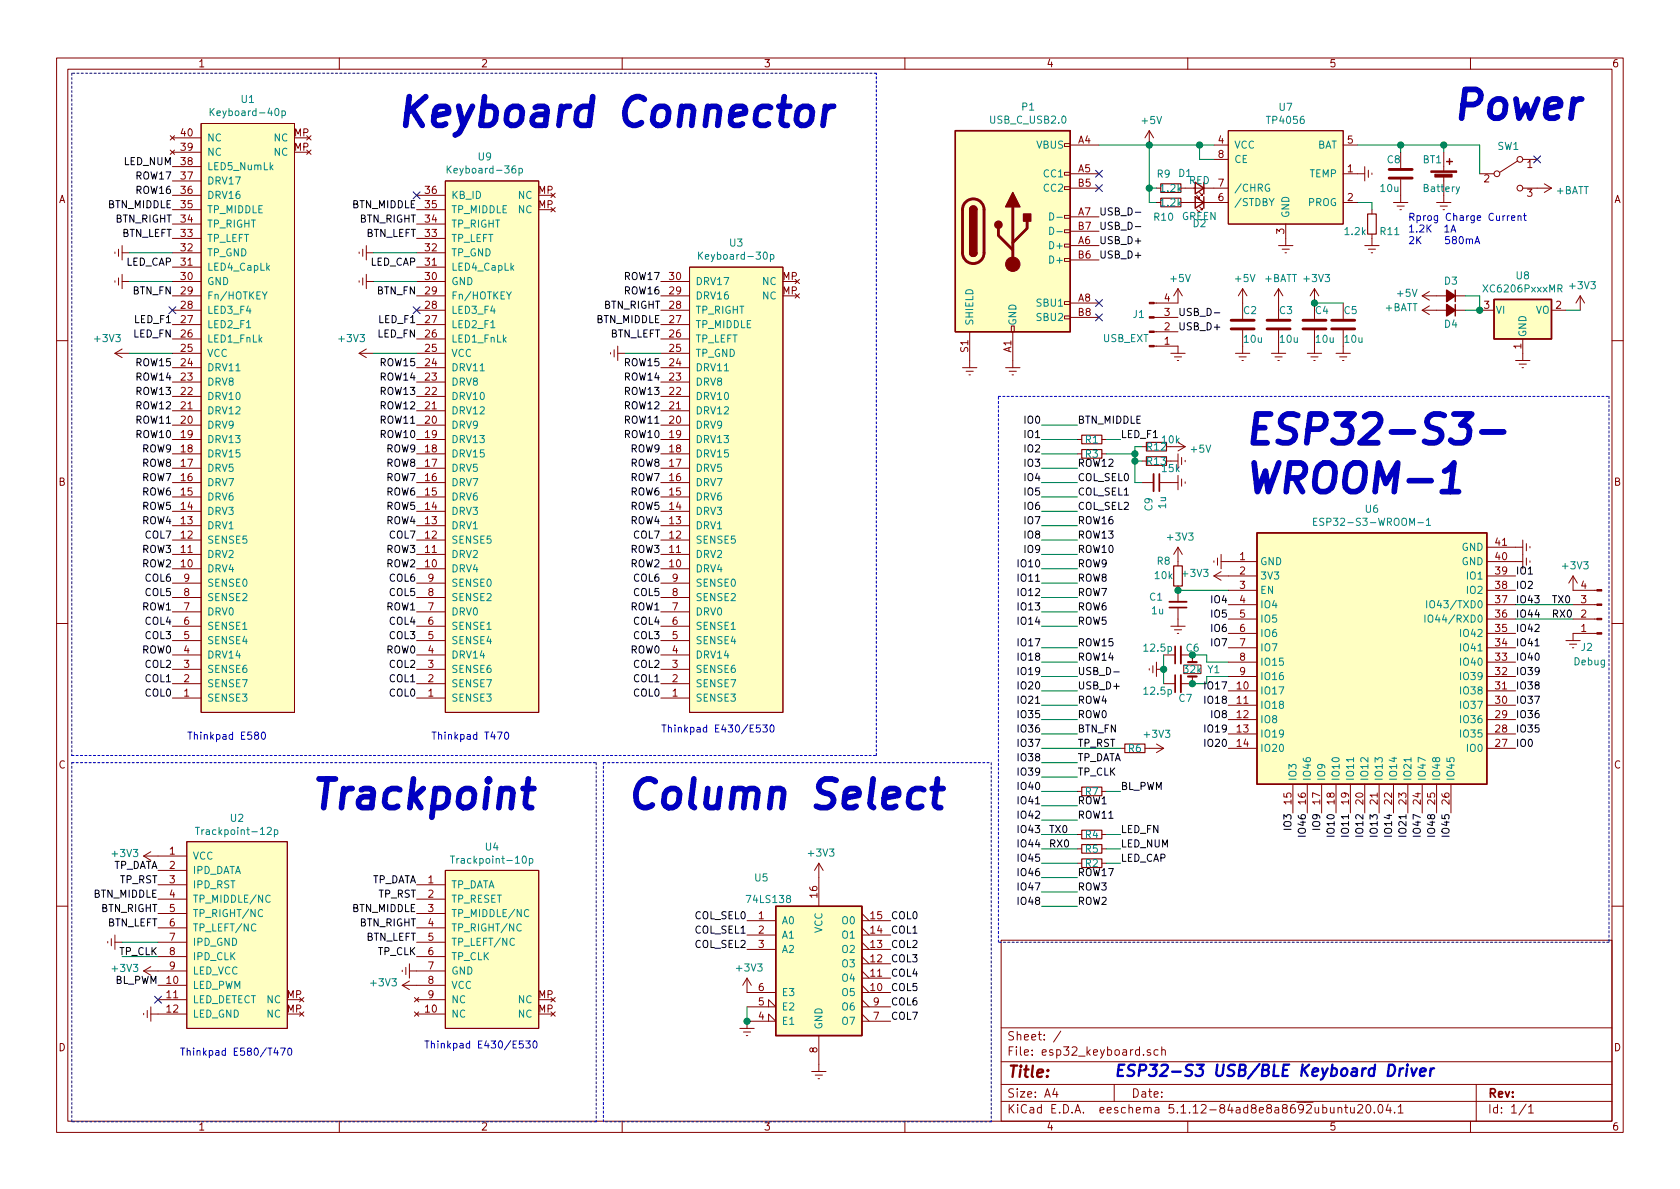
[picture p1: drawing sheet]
EESchema Schematic File Version 4
EELAYER 30 0
EELAYER END
$Descr A4 11693 8268
encoding utf-8
Sheet 1 1
Title ""
Date ""
Rev ""
Comp ""
Comment1 ""
Comment2 ""
Comment3 ""
Comment4 ""
$EndDescr
$Comp
L mylib:ESP32-S3-WROOM-1 U6
U 1 1
P 9550 4800
F 0 "U6" H 9550 6067 50  0000 C CNN
F 1 "ESP32-S3-WROOM-1" H 9550 5976 50  0000 C CNN
F 2 "mylib:ESP32-S3-WROOM-1" H 9550 5500 50  0001 C CNN
F 3 "https://www.espressif.com/sites/default/files/documentation/esp32-s3-wroom-1_wroom-1u_datasheet_cn.pdf" H 8850 4850 50  0001 C CNN
	1    9550 4800
	1    0    0    -1  
$EndComp
$Comp
L 74xx:74LS138 U5
U 1 1
P 5700 6700
F 0 "U5" H 5300 7300 50  0000 C CNN
F 1 "74LS138" H 5350 7150 50  0000 C CNN
F 2 "Package_SO:SSOP-16_4.4x5.2mm_P0.65mm" H 5700 6700 50  0001 C CNN
F 3 "http://www.ti.com/lit/gpn/sn74LS138" H 5700 6700 50  0001 C CNN
	1    5700 6700
	1    0    0    -1  
$EndComp
$Comp
L mylib:Keyboard-40p U1
U 1 1
P 1150 4100
F 0 "U1" H 575 685 50  0000 C CNN
F 1 "Keyboard-40p" H 575 776 50  0000 C CNN
F 2 "mylib:Keyboard-40" H 1150 4100 50  0001 C CNN
F 3 "" H 1150 4100 50  0001 C CNN
	1    1150 4100
	-1   0    0    1   
$EndComp
$Comp
L mylib:Keyboard-30p U3
U 1 1
P 4550 4100
F 0 "U3" H 3975 1685 50  0000 C CNN
F 1 "Keyboard-30p" H 3975 1776 50  0000 C CNN
F 2 "Connector_FFC-FPC:TE_3-84952-0_1x30-1MP_P1.0mm_Horizontal" H 4550 4100 50  0001 C CNN
F 3 "" H 4550 4100 50  0001 C CNN
	1    4550 4100
	-1   0    0    1   
$EndComp
$Comp
L mylib:Trackpoint-10p U4
U 1 1
P 3400 6550
F 0 "U4" H 3425 7215 50  0000 C CNN
F 1 "Trackpoint-10p" H 3425 7124 50  0000 C CNN
F 2 "Connector_FFC-FPC:TE_1-84952-0_1x10-1MP_P1.0mm_Horizontal" H 3200 7100 50  0001 C CNN
F 3 "" H 3200 7100 50  0001 C CNN
	1    3400 6550
	1    0    0    -1  
$EndComp
$Comp
L mylib:Trackpoint-12p U2
U 1 1
P 1600 6550
F 0 "U2" H 1650 7415 50  0000 C CNN
F 1 "Trackpoint-12p" H 1650 7324 50  0000 C CNN
F 2 "mylib:Trackpad-12p" H 1650 7300 50  0001 C CNN
F 3 "" H 1650 7300 50  0001 C CNN
	1    1600 6550
	1    0    0    -1  
$EndComp
Text Label 6200 6500 0    50   ~ 0
COL1
Text Label 6200 6600 0    50   ~ 0
COL2
Text Label 6200 6700 0    50   ~ 0
COL3
Text Label 6200 6800 0    50   ~ 0
COL4
Text Label 6200 6900 0    50   ~ 0
COL5
Text Label 6200 7000 0    50   ~ 0
COL6
Text Label 6200 7100 0    50   ~ 0
COL7
Text Label 5200 6400 2    50   ~ 0
COL_SEL0
Text Label 5200 6500 2    50   ~ 0
COL_SEL1
Text Label 5200 6600 2    50   ~ 0
COL_SEL2
$Comp
L power:Earth #PWR0101
U 1 1
P 5200 7100
F 0 "#PWR0101" H 5200 6850 50  0001 C CNN
F 1 "Earth" H 5200 6950 50  0001 C CNN
F 2 "" H 5200 7100 50  0001 C CNN
F 3 "~" H 5200 7100 50  0001 C CNN
	1    5200 7100
	1    0    0    -1  
$EndComp
$Comp
L power:Earth #PWR0102
U 1 1
P 5700 7400
F 0 "#PWR0102" H 5700 7150 50  0001 C CNN
F 1 "Earth" H 5700 7250 50  0001 C CNN
F 2 "" H 5700 7400 50  0001 C CNN
F 3 "~" H 5700 7400 50  0001 C CNN
	1    5700 7400
	1    0    0    -1  
$EndComp
Text Label 6200 6400 0    50   ~ 0
COL0
$Comp
L Connector:USB_C_Receptacle_USB2.0 P1
U 1 1
P 7050 1600
F 0 "P1" H 7157 2467 50  0000 C CNN
F 1 "USB_C_USB2.0" H 7157 2376 50  0000 C CNN
F 2 "Connector_USB:USB_C_Receptacle_HRO_TYPE-C-31-M-12" H 7200 1600 50  0001 C CNN
F 3 "https://www.usb.org/sites/default/files/documents/usb_type-c.zip" H 7200 1600 50  0001 C CNN
	1    7050 1600
	1    0    0    -1  
$EndComp
$Comp
L Regulator_Linear:XC6206PxxxMR U8
U 1 1
P 10600 2150
F 0 "U8" H 10600 2392 50  0000 C CNN
F 1 "XC6206PxxxMR" H 10600 2301 50  0000 C CNN
F 2 "Package_TO_SOT_SMD:SOT-23" H 10600 2375 50  0001 C CIN
F 3 "https://www.torexsemi.com/file/xc6206/XC6206.pdf" H 10600 2150 50  0001 C CNN
	1    10600 2150
	1    0    0    -1  
$EndComp
$Comp
L power:+5V #PWR0103
U 1 1
P 8000 1000
F 0 "#PWR0103" H 8000 850 50  0001 C CNN
F 1 "+5V" H 8015 1173 50  0000 C CNN
F 2 "" H 8000 1000 50  0001 C CNN
F 3 "" H 8000 1000 50  0001 C CNN
	1    8000 1000
	1    0    0    -1  
$EndComp
$Comp
L Device:Battery_Cell BT1
U 1 1
P 10050 1250
F 0 "BT1" H 9900 1400 50  0000 L CNN
F 1 "Battery" H 9900 1200 50  0000 L CNN
F 2 "Connector_PinHeader_2.54mm:PinHeader_1x02_P2.54mm_Vertical" V 10050 1310 50  0001 C CNN
F 3 "~" V 10050 1310 50  0001 C CNN
	1    10050 1250
	1    0    0    -1  
$EndComp
$Comp
L power:Earth #PWR0104
U 1 1
P 8950 1650
F 0 "#PWR0104" H 8950 1400 50  0001 C CNN
F 1 "Earth" H 8950 1500 50  0001 C CNN
F 2 "" H 8950 1650 50  0001 C CNN
F 3 "~" H 8950 1650 50  0001 C CNN
	1    8950 1650
	1    0    0    -1  
$EndComp
$Comp
L power:Earth #PWR0105
U 1 1
P 9450 1200
F 0 "#PWR0105" H 9450 950 50  0001 C CNN
F 1 "Earth" H 9450 1050 50  0001 C CNN
F 2 "" H 9450 1200 50  0001 C CNN
F 3 "~" H 9450 1200 50  0001 C CNN
	1    9450 1200
	0    -1   -1   0   
$EndComp
$Comp
L Device:R_Small R11
U 1 1
P 9550 1550
F 0 "R11" H 9600 1500 50  0000 L CNN
F 1 "1.2k" H 9350 1500 50  0000 L CNN
F 2 "Resistor_SMD:R_0603_1608Metric" H 9550 1550 50  0001 C CNN
F 3 "~" H 9550 1550 50  0001 C CNN
	1    9550 1550
	1    0    0    -1  
$EndComp
Text Notes 9800 1700 0    50   ~ 0
Rprog Charge Current\n1.2K  1A\n2K    580mA
$Comp
L power:Earth #PWR0106
U 1 1
P 9550 1650
F 0 "#PWR0106" H 9550 1400 50  0001 C CNN
F 1 "Earth" H 9550 1500 50  0001 C CNN
F 2 "" H 9550 1650 50  0001 C CNN
F 3 "~" H 9550 1650 50  0001 C CNN
	1    9550 1650
	1    0    0    -1  
$EndComp
Wire Wire Line
	9450 1400 9550 1400
Wire Wire Line
	9550 1400 9550 1450
Wire Wire Line
	9750 1000 9750 1050
$Comp
L power:+BATT #PWR0107
U 1 1
P 10700 1300
F 0 "#PWR0107" H 10700 1150 50  0001 C CNN
F 1 "+BATT" V 10715 1428 50  0000 L CNN
F 2 "" H 10700 1300 50  0001 C CNN
F 3 "" H 10700 1300 50  0001 C CNN
	1    10700 1300
	0    1    1    0   
$EndComp
$Comp
L power:Earth #PWR0108
U 1 1
P 9750 1350
F 0 "#PWR0108" H 9750 1100 50  0001 C CNN
F 1 "Earth" H 9750 1200 50  0001 C CNN
F 2 "" H 9750 1350 50  0001 C CNN
F 3 "~" H 9750 1350 50  0001 C CNN
	1    9750 1350
	1    0    0    -1  
$EndComp
$Comp
L Device:LED_Small D1
U 1 1
P 8350 1300
F 0 "D1" H 8450 1200 50  0000 C CNN
F 1 "RED" H 8350 1250 50  0000 C CNN
F 2 "LED_SMD:LED_0603_1608Metric" V 8350 1300 50  0001 C CNN
F 3 "~" V 8350 1300 50  0001 C CNN
	1    8350 1300
	-1   0    0    1   
$EndComp
$Comp
L Device:LED_Small D2
U 1 1
P 8350 1400
F 0 "D2" H 8350 1550 50  0000 C CNN
F 1 "GREEN" H 8350 1500 50  0000 C CNN
F 2 "LED_SMD:LED_0603_1608Metric" V 8350 1400 50  0001 C CNN
F 3 "~" V 8350 1400 50  0001 C CNN
	1    8350 1400
	-1   0    0    1   
$EndComp
$Comp
L Device:R_Small R9
U 1 1
P 8150 1300
F 0 "R9" V 8050 1250 50  0000 C CNN
F 1 "1.2k" V 8150 1300 50  0000 C CNN
F 2 "Resistor_SMD:R_0603_1608Metric" H 8150 1300 50  0001 C CNN
F 3 "~" H 8150 1300 50  0001 C CNN
	1    8150 1300
	0    1    1    0   
$EndComp
$Comp
L Device:R_Small R10
U 1 1
P 8150 1400
F 0 "R10" V 8250 1350 50  0000 C CNN
F 1 "1.2k" V 8150 1400 50  0000 C CNN
F 2 "Resistor_SMD:R_0603_1608Metric" H 8150 1400 50  0001 C CNN
F 3 "~" H 8150 1400 50  0001 C CNN
	1    8150 1400
	0    1    1    0   
$EndComp
Wire Wire Line
	7650 1000 8000 1000
Wire Wire Line
	8450 1100 8350 1100
Wire Wire Line
	8350 1100 8350 1000
Connection ~ 8350 1000
Wire Wire Line
	8350 1000 8450 1000
Wire Wire Line
	8000 1000 8000 1300
Wire Wire Line
	8000 1400 8050 1400
Connection ~ 8000 1000
Wire Wire Line
	8000 1000 8350 1000
Wire Wire Line
	8050 1300 8000 1300
Connection ~ 8000 1300
Wire Wire Line
	8000 1300 8000 1400
Wire Wire Line
	9450 1000 9750 1000
Connection ~ 9750 1000
$Comp
L power:Earth #PWR0109
U 1 1
P 10600 2450
F 0 "#PWR0109" H 10600 2200 50  0001 C CNN
F 1 "Earth" H 10600 2300 50  0001 C CNN
F 2 "" H 10600 2450 50  0001 C CNN
F 3 "~" H 10600 2450 50  0001 C CNN
	1    10600 2450
	1    0    0    -1  
$EndComp
$Comp
L power:+3V3 #PWR0110
U 1 1
P 11000 2150
F 0 "#PWR0110" H 11000 2000 50  0001 C CNN
F 1 "+3V3" H 11015 2323 50  0000 C CNN
F 2 "" H 11000 2150 50  0001 C CNN
F 3 "" H 11000 2150 50  0001 C CNN
	1    11000 2150
	1    0    0    -1  
$EndComp
Wire Wire Line
	11000 2150 10900 2150
$Comp
L power:Earth #PWR0111
U 1 1
P 7050 2500
F 0 "#PWR0111" H 7050 2250 50  0001 C CNN
F 1 "Earth" H 7050 2350 50  0001 C CNN
F 2 "" H 7050 2500 50  0001 C CNN
F 3 "~" H 7050 2500 50  0001 C CNN
	1    7050 2500
	1    0    0    -1  
$EndComp
$Comp
L power:Earth #PWR0112
U 1 1
P 6750 2500
F 0 "#PWR0112" H 6750 2250 50  0001 C CNN
F 1 "Earth" H 6750 2350 50  0001 C CNN
F 2 "" H 6750 2500 50  0001 C CNN
F 3 "~" H 6750 2500 50  0001 C CNN
	1    6750 2500
	1    0    0    -1  
$EndComp
$Comp
L power:+5V #PWR0113
U 1 1
P 8650 2100
F 0 "#PWR0113" H 8650 1950 50  0001 C CNN
F 1 "+5V" H 8665 2273 50  0000 C CNN
F 2 "" H 8650 2100 50  0001 C CNN
F 3 "" H 8650 2100 50  0001 C CNN
	1    8650 2100
	1    0    0    -1  
$EndComp
$Comp
L power:+BATT #PWR0114
U 1 1
P 8900 2100
F 0 "#PWR0114" H 8900 1950 50  0001 C CNN
F 1 "+BATT" H 8915 2273 50  0000 C CNN
F 2 "" H 8900 2100 50  0001 C CNN
F 3 "" H 8900 2100 50  0001 C CNN
	1    8900 2100
	1    0    0    -1  
$EndComp
$Comp
L power:+3V3 #PWR0115
U 1 1
P 9150 2100
F 0 "#PWR0115" H 9150 1950 50  0001 C CNN
F 1 "+3V3" H 9165 2273 50  0000 C CNN
F 2 "" H 9150 2100 50  0001 C CNN
F 3 "" H 9150 2100 50  0001 C CNN
	1    9150 2100
	1    0    0    -1  
$EndComp
$Comp
L Device:C C2
U 1 1
P 8650 2250
F 0 "C2" H 8650 2350 50  0000 L CNN
F 1 "10u" H 8650 2150 50  0000 L CNN
F 2 "Capacitor_SMD:C_0603_1608Metric" H 8688 2100 50  0001 C CNN
F 3 "~" H 8650 2250 50  0001 C CNN
	1    8650 2250
	1    0    0    -1  
$EndComp
$Comp
L Device:C C3
U 1 1
P 8900 2250
F 0 "C3" H 8900 2350 50  0000 L CNN
F 1 "10u" H 8900 2150 50  0000 L CNN
F 2 "Capacitor_SMD:C_0603_1608Metric" H 8938 2100 50  0001 C CNN
F 3 "~" H 8900 2250 50  0001 C CNN
	1    8900 2250
	1    0    0    -1  
$EndComp
$Comp
L Device:C C4
U 1 1
P 9150 2250
F 0 "C4" H 9150 2350 50  0000 L CNN
F 1 "10u" H 9150 2150 50  0000 L CNN
F 2 "Capacitor_SMD:C_0603_1608Metric" H 9188 2100 50  0001 C CNN
F 3 "~" H 9150 2250 50  0001 C CNN
	1    9150 2250
	1    0    0    -1  
$EndComp
$Comp
L Device:C C5
U 1 1
P 9350 2250
F 0 "C5" H 9350 2350 50  0000 L CNN
F 1 "10u" H 9350 2150 50  0000 L CNN
F 2 "Capacitor_SMD:C_0603_1608Metric" H 9388 2100 50  0001 C CNN
F 3 "~" H 9350 2250 50  0001 C CNN
	1    9350 2250
	1    0    0    -1  
$EndComp
Wire Wire Line
	9150 2100 9350 2100
Connection ~ 9150 2100
$Comp
L power:Earth #PWR0116
U 1 1
P 8650 2400
F 0 "#PWR0116" H 8650 2150 50  0001 C CNN
F 1 "Earth" H 8650 2250 50  0001 C CNN
F 2 "" H 8650 2400 50  0001 C CNN
F 3 "~" H 8650 2400 50  0001 C CNN
	1    8650 2400
	1    0    0    -1  
$EndComp
$Comp
L power:Earth #PWR0117
U 1 1
P 8900 2400
F 0 "#PWR0117" H 8900 2150 50  0001 C CNN
F 1 "Earth" H 8900 2250 50  0001 C CNN
F 2 "" H 8900 2400 50  0001 C CNN
F 3 "~" H 8900 2400 50  0001 C CNN
	1    8900 2400
	1    0    0    -1  
$EndComp
$Comp
L power:Earth #PWR0118
U 1 1
P 9150 2400
F 0 "#PWR0118" H 9150 2150 50  0001 C CNN
F 1 "Earth" H 9150 2250 50  0001 C CNN
F 2 "" H 9150 2400 50  0001 C CNN
F 3 "~" H 9150 2400 50  0001 C CNN
	1    9150 2400
	1    0    0    -1  
$EndComp
$Comp
L power:Earth #PWR0119
U 1 1
P 9350 2400
F 0 "#PWR0119" H 9350 2150 50  0001 C CNN
F 1 "Earth" H 9350 2250 50  0001 C CNN
F 2 "" H 9350 2400 50  0001 C CNN
F 3 "~" H 9350 2400 50  0001 C CNN
	1    9350 2400
	1    0    0    -1  
$EndComp
$Comp
L Switch:SW_SPDT SW1
U 1 1
P 10500 1200
F 0 "SW1" H 10500 1393 50  0000 C CNN
F 1 "SW_SPDT" H 10500 1394 50  0001 C CNN
F 2 "mylib:MSK22D14G2-SWITCH" H 10500 1200 50  0001 C CNN
F 3 "~" H 10500 1200 50  0001 C CNN
	1    10500 1200
	1    0    0    -1  
$EndComp
$Comp
L Device:C C8
U 1 1
P 9750 1200
F 0 "C8" H 9650 1300 50  0000 L CNN
F 1 "10u" H 9600 1100 50  0000 L CNN
F 2 "Capacitor_SMD:C_0603_1608Metric" H 9788 1050 50  0001 C CNN
F 3 "~" H 9750 1200 50  0001 C CNN
	1    9750 1200
	1    0    0    -1  
$EndComp
$Comp
L power:Earth #PWR0121
U 1 1
P 10050 1350
F 0 "#PWR0121" H 10050 1100 50  0001 C CNN
F 1 "Earth" H 10050 1200 50  0001 C CNN
F 2 "" H 10050 1350 50  0001 C CNN
F 3 "~" H 10050 1350 50  0001 C CNN
	1    10050 1350
	1    0    0    -1  
$EndComp
Wire Wire Line
	9750 1000 10050 1000
Wire Wire Line
	10050 1050 10050 1000
Connection ~ 10050 1000
Wire Wire Line
	10050 1000 10300 1000
$Comp
L power:+5V #PWR0122
U 1 1
P 10000 2050
F 0 "#PWR0122" H 10000 1900 50  0001 C CNN
F 1 "+5V" V 10015 2178 50  0000 L CNN
F 2 "" H 10000 2050 50  0001 C CNN
F 3 "" H 10000 2050 50  0001 C CNN
	1    10000 2050
	0    -1   -1   0   
$EndComp
$Comp
L Device:D_Small_ALT D3
U 1 1
P 10100 2050
F 0 "D3" H 10100 1950 50  0000 C CNN
F 1 "D_Small_ALT" H 10100 2166 50  0001 C CNN
F 2 "Diode_SMD:D_SOD-123" V 10100 2050 50  0001 C CNN
F 3 "~" V 10100 2050 50  0001 C CNN
	1    10100 2050
	-1   0    0    1   
$EndComp
$Comp
L Device:D_Small_ALT D4
U 1 1
P 10100 2150
F 0 "D4" H 10100 2250 50  0000 C CNN
F 1 "D_Small_ALT" H 10100 2266 50  0001 C CNN
F 2 "Diode_SMD:D_SOD-123" V 10100 2150 50  0001 C CNN
F 3 "~" V 10100 2150 50  0001 C CNN
	1    10100 2150
	-1   0    0    1   
$EndComp
$Comp
L power:+BATT #PWR0123
U 1 1
P 10000 2150
F 0 "#PWR0123" H 10000 2000 50  0001 C CNN
F 1 "+BATT" V 10015 2277 50  0000 L CNN
F 2 "" H 10000 2150 50  0001 C CNN
F 3 "" H 10000 2150 50  0001 C CNN
	1    10000 2150
	0    -1   -1   0   
$EndComp
Wire Wire Line
	10200 2150 10300 2150
Wire Wire Line
	10200 2050 10300 2050
Wire Wire Line
	10300 2050 10300 2150
Connection ~ 10300 2150
$Comp
L power:+3V3 #PWR0124
U 1 1
P 5700 6100
F 0 "#PWR0124" H 5700 5950 50  0001 C CNN
F 1 "+3V3" H 5715 6273 50  0000 C CNN
F 2 "" H 5700 6100 50  0001 C CNN
F 3 "" H 5700 6100 50  0001 C CNN
	1    5700 6100
	1    0    0    -1  
$EndComp
$Comp
L power:+3V3 #PWR0126
U 1 1
P 5200 6900
F 0 "#PWR0126" H 5200 6750 50  0001 C CNN
F 1 "+3V3" H 5215 7073 50  0000 C CNN
F 2 "" H 5200 6900 50  0001 C CNN
F 3 "" H 5200 6900 50  0001 C CNN
	1    5200 6900
	1    0    0    -1  
$EndComp
$Comp
L power:+3V3 #PWR0127
U 1 1
P 8550 4000
F 0 "#PWR0127" H 8550 3850 50  0001 C CNN
F 1 "+3V3" V 8565 4128 50  0000 L CNN
F 2 "" H 8550 4000 50  0001 C CNN
F 3 "" H 8550 4000 50  0001 C CNN
	1    8550 4000
	0    -1   -1   0   
$EndComp
$Comp
L power:Earth #PWR0128
U 1 1
P 8550 3900
F 0 "#PWR0128" H 8550 3650 50  0001 C CNN
F 1 "Earth" H 8550 3750 50  0001 C CNN
F 2 "" H 8550 3900 50  0001 C CNN
F 3 "~" H 8550 3900 50  0001 C CNN
	1    8550 3900
	0    1    1    0   
$EndComp
$Comp
L power:Earth #PWR0129
U 1 1
P 10550 3800
F 0 "#PWR0129" H 10550 3550 50  0001 C CNN
F 1 "Earth" H 10550 3650 50  0001 C CNN
F 2 "" H 10550 3800 50  0001 C CNN
F 3 "~" H 10550 3800 50  0001 C CNN
	1    10550 3800
	0    -1   -1   0   
$EndComp
Text Label 10550 5200 0    50   ~ 0
IO0
Text Label 10550 4000 0    50   ~ 0
IO1
Text Label 10550 4100 0    50   ~ 0
IO2
Text Label 9000 5650 3    50   ~ 0
IO3
Text Label 8550 4200 2    50   ~ 0
IO4
Text Label 8550 4300 2    50   ~ 0
IO5
Text Label 8550 4400 2    50   ~ 0
IO6
Text Label 8550 4500 2    50   ~ 0
IO7
Text Label 8550 5000 2    50   ~ 0
IO8
Text Label 9200 5650 3    50   ~ 0
IO9
Text Label 9300 5650 3    50   ~ 0
IO10
Text Label 9400 5650 3    50   ~ 0
IO11
Text Label 9500 5650 3    50   ~ 0
IO12
Text Label 9600 5650 3    50   ~ 0
IO13
Text Label 9700 5650 3    50   ~ 0
IO14
Text Label 8550 4800 2    50   ~ 0
IO17
Text Label 8550 4900 2    50   ~ 0
IO18
Text Label 8550 5100 2    50   ~ 0
IO19
Text Label 8550 5200 2    50   ~ 0
IO20
Text Label 9800 5650 3    50   ~ 0
IO21
Text Label 10550 5100 0    50   ~ 0
IO35
Text Label 10550 5000 0    50   ~ 0
IO36
Text Label 10550 4900 0    50   ~ 0
IO37
Text Label 10550 4800 0    50   ~ 0
IO38
Text Label 10550 4700 0    50   ~ 0
IO39
Text Label 10550 4600 0    50   ~ 0
IO40
Text Label 10550 4500 0    50   ~ 0
IO41
Text Label 10550 4400 0    50   ~ 0
IO42
Text Label 10550 4200 0    50   ~ 0
IO43
Text Label 10550 4300 0    50   ~ 0
IO44
Text Label 10100 5650 3    50   ~ 0
IO45
Text Label 9100 5650 3    50   ~ 0
IO46
Text Label 10000 5650 3    50   ~ 0
IO48
Text Label 9900 5650 3    50   ~ 0
IO47
$Comp
L Device:R_Small R8
U 1 1
P 8200 4000
F 0 "R8" H 8300 3900 50  0000 C CNN
F 1 "10k" H 8300 4000 50  0000 C CNN
F 2 "Resistor_SMD:R_0603_1608Metric" H 8200 4000 50  0001 C CNN
F 3 "~" H 8200 4000 50  0001 C CNN
	1    8200 4000
	-1   0    0    1   
$EndComp
$Comp
L Device:C_Small C1
U 1 1
P 8200 4200
F 0 "C1" H 8100 4150 50  0000 R CNN
F 1 "1u" H 8109 4245 50  0000 R CNN
F 2 "Capacitor_SMD:C_0603_1608Metric" H 8200 4200 50  0001 C CNN
F 3 "~" H 8200 4200 50  0001 C CNN
	1    8200 4200
	1    0    0    1   
$EndComp
$Comp
L power:Earth #PWR0130
U 1 1
P 8200 4300
F 0 "#PWR0130" H 8200 4050 50  0001 C CNN
F 1 "Earth" H 8200 4150 50  0001 C CNN
F 2 "" H 8200 4300 50  0001 C CNN
F 3 "~" H 8200 4300 50  0001 C CNN
	1    8200 4300
	1    0    0    -1  
$EndComp
$Comp
L power:+3V3 #PWR0131
U 1 1
P 8200 3900
F 0 "#PWR0131" H 8200 3750 50  0001 C CNN
F 1 "+3V3" H 8215 4073 50  0000 C CNN
F 2 "" H 8200 3900 50  0001 C CNN
F 3 "" H 8200 3900 50  0001 C CNN
	1    8200 3900
	1    0    0    -1  
$EndComp
Text Label 7250 3350 2    50   ~ 0
IO4
Text Label 7250 3450 2    50   ~ 0
IO5
Text Label 7250 3550 2    50   ~ 0
IO6
Text Label 7250 3650 2    50   ~ 0
IO7
Text Label 7250 3750 2    50   ~ 0
IO8
Text Label 7250 4500 2    50   ~ 0
IO17
Text Label 7250 4600 2    50   ~ 0
IO18
Text Label 7250 4700 2    50   ~ 0
IO19
Text Label 7250 4800 2    50   ~ 0
IO20
Text Label 7250 3250 2    50   ~ 0
IO3
Text Label 7250 3850 2    50   ~ 0
IO9
Text Label 7250 3950 2    50   ~ 0
IO10
Text Label 7250 4050 2    50   ~ 0
IO11
Text Label 7250 4150 2    50   ~ 0
IO12
Text Label 7250 4250 2    50   ~ 0
IO13
Text Label 7250 4350 2    50   ~ 0
IO14
Text Label 7250 4900 2    50   ~ 0
IO21
Text Label 7250 6000 2    50   ~ 0
IO45
Text Label 7250 6100 2    50   ~ 0
IO46
Text Label 7250 6300 2    50   ~ 0
IO48
Text Label 7250 6200 2    50   ~ 0
IO47
Text Label 7250 2950 2    50   ~ 0
IO0
Text Label 7250 3050 2    50   ~ 0
IO1
Text Label 7250 3150 2    50   ~ 0
IO2
Text Label 7250 5000 2    50   ~ 0
IO35
Text Label 7250 5100 2    50   ~ 0
IO36
Text Label 7250 5200 2    50   ~ 0
IO37
Text Label 7250 5300 2    50   ~ 0
IO38
Text Label 7250 5400 2    50   ~ 0
IO39
Text Label 7250 5500 2    50   ~ 0
IO40
Text Label 7250 5600 2    50   ~ 0
IO41
Text Label 7250 5700 2    50   ~ 0
IO42
Text Label 7250 5800 2    50   ~ 0
IO43
Text Label 7250 5900 2    50   ~ 0
IO44
Text Label 7500 3350 0    50   ~ 0
COL_SEL0
Text Label 7500 3450 0    50   ~ 0
COL_SEL1
Text Label 7500 3550 0    50   ~ 0
COL_SEL2
$Comp
L Connector:Conn_01x04_Male J2
U 1 1
P 11150 4300
F 0 "J2" H 11300 4500 50  0000 R CNN
F 1 "Debug" H 11350 4600 50  0000 R CNN
F 2 "Connector_PinHeader_2.54mm:PinHeader_1x04_P2.54mm_Vertical" H 11150 4300 50  0001 C CNN
F 3 "~" H 11150 4300 50  0001 C CNN
	1    11150 4300
	-1   0    0    1   
$EndComp
Text Label 10800 4200 0    50   ~ 0
TX0
Text Label 10800 4300 0    50   ~ 0
RX0
$Comp
L power:Earth #PWR0132
U 1 1
P 10950 4400
F 0 "#PWR0132" H 10950 4150 50  0001 C CNN
F 1 "Earth" H 10950 4250 50  0001 C CNN
F 2 "" H 10950 4400 50  0001 C CNN
F 3 "~" H 10950 4400 50  0001 C CNN
	1    10950 4400
	1    0    0    -1  
$EndComp
$Comp
L power:+3V3 #PWR0133
U 1 1
P 10950 4100
F 0 "#PWR0133" H 10950 3950 50  0001 C CNN
F 1 "+3V3" H 10965 4273 50  0000 C CNN
F 2 "" H 10950 4100 50  0001 C CNN
F 3 "" H 10950 4100 50  0001 C CNN
	1    10950 4100
	1    0    0    -1  
$EndComp
Text Label 7500 4700 0    50   ~ 0
USB_D-
Text Label 7500 4800 0    50   ~ 0
USB_D+
Text Label 7650 1500 0    50   ~ 0
USB_D-
Text Label 7650 1700 0    50   ~ 0
USB_D+
NoConn ~ 7650 1200
NoConn ~ 7650 1300
Text Label 4600 2050 2    50   ~ 0
ROW16
Text Label 4600 1950 2    50   ~ 0
ROW17
Text Label 7500 5000 0    50   ~ 0
ROW0
Text Label 7500 5600 0    50   ~ 0
ROW1
Text Label 7500 6300 0    50   ~ 0
ROW2
Text Label 7500 6200 0    50   ~ 0
ROW3
Text Label 7500 4900 0    50   ~ 0
ROW4
Text Label 7500 4350 0    50   ~ 0
ROW5
Text Label 7500 4250 0    50   ~ 0
ROW6
Text Label 7500 4150 0    50   ~ 0
ROW7
Text Label 7500 4050 0    50   ~ 0
ROW8
Text Label 7500 3950 0    50   ~ 0
ROW9
Text Label 7500 3850 0    50   ~ 0
ROW10
Text Label 7500 5700 0    50   ~ 0
ROW11
Text Label 7500 3250 0    50   ~ 0
ROW12
Text Label 7500 3750 0    50   ~ 0
ROW13
Text Label 7500 4600 0    50   ~ 0
ROW14
Text Label 7500 4500 0    50   ~ 0
ROW15
Text Label 7500 6100 0    50   ~ 0
ROW17
Text Label 4600 2350 2    50   ~ 0
BTN_LEFT
Text Label 4600 2250 2    50   ~ 0
BTN_MIDDLE
Text Label 4600 2150 2    50   ~ 0
BTN_RIGHT
Text Label 7500 2950 0    50   ~ 0
BTN_MIDDLE
Text Label 7500 5100 0    50   ~ 0
BTN_FN
Text Label 7500 5200 0    50   ~ 0
TP_RST
Text Label 7500 5300 0    50   ~ 0
TP_DATA
Text Label 7500 5400 0    50   ~ 0
TP_CLK
Text Label 7800 5500 0    50   ~ 0
BL_PWM
Text Label 1100 6150 2    50   ~ 0
TP_RST
Text Label 1100 6050 2    50   ~ 0
TP_DATA
Text Label 1100 6650 2    50   ~ 0
TP_CLK
Text Label 1100 6850 2    50   ~ 0
BL_PWM
Text Label 2900 6250 2    50   ~ 0
TP_RST
Text Label 2900 6150 2    50   ~ 0
TP_DATA
Text Label 2900 6650 2    50   ~ 0
TP_CLK
$Comp
L power:Earth #PWR0134
U 1 1
P 4350 2450
F 0 "#PWR0134" H 4350 2200 50  0001 C CNN
F 1 "Earth" H 4350 2300 50  0001 C CNN
F 2 "" H 4350 2450 50  0001 C CNN
F 3 "~" H 4350 2450 50  0001 C CNN
	1    4350 2450
	0    1    1    0   
$EndComp
Text Label 4600 2550 2    50   ~ 0
ROW15
Text Label 4600 2650 2    50   ~ 0
ROW14
Text Label 4600 2750 2    50   ~ 0
ROW13
Text Label 4600 2850 2    50   ~ 0
ROW12
Text Label 4600 2950 2    50   ~ 0
ROW11
Text Label 4600 3050 2    50   ~ 0
ROW10
Text Label 4600 3150 2    50   ~ 0
ROW9
Text Label 4600 3250 2    50   ~ 0
ROW8
Text Label 4600 3350 2    50   ~ 0
ROW7
Text Label 4600 3450 2    50   ~ 0
ROW6
Text Label 4600 3550 2    50   ~ 0
ROW5
Text Label 4600 3650 2    50   ~ 0
ROW4
Text Label 4600 3850 2    50   ~ 0
ROW3
Text Label 4600 3950 2    50   ~ 0
ROW2
Text Label 4600 4250 2    50   ~ 0
ROW1
Text Label 4600 4550 2    50   ~ 0
ROW0
Text Label 4600 4850 2    50   ~ 0
COL0
Text Label 4600 3750 2    50   ~ 0
COL7
Text Label 4600 4050 2    50   ~ 0
COL6
Text Label 4600 4150 2    50   ~ 0
COL5
Text Label 4600 4350 2    50   ~ 0
COL4
Text Label 4600 4450 2    50   ~ 0
COL3
Text Label 4600 4650 2    50   ~ 0
COL2
Text Label 4600 4750 2    50   ~ 0
COL1
Wire Wire Line
	4350 2450 4600 2450
$Comp
L power:+3V3 #PWR0135
U 1 1
P 900 2450
F 0 "#PWR0135" H 900 2300 50  0001 C CNN
F 1 "+3V3" V 1000 2500 50  0000 L CNN
F 2 "" H 900 2450 50  0001 C CNN
F 3 "" H 900 2450 50  0001 C CNN
	1    900  2450
	0    -1   -1   0   
$EndComp
Text Label 1200 2050 2    50   ~ 0
BTN_FN
Text Label 1200 2250 2    50   ~ 0
LED_F1
Text Label 1200 2350 2    50   ~ 0
LED_FN
Text Label 1200 1150 2    50   ~ 0
LED_NUM
Text Label 1200 1850 2    50   ~ 0
LED_CAP
$Comp
L power:Earth #PWR0136
U 1 1
P 900 1950
F 0 "#PWR0136" H 900 1700 50  0001 C CNN
F 1 "Earth" H 900 1800 50  0001 C CNN
F 2 "" H 900 1950 50  0001 C CNN
F 3 "~" H 900 1950 50  0001 C CNN
	1    900  1950
	0    1    1    0   
$EndComp
$Comp
L power:Earth #PWR0137
U 1 1
P 900 1750
F 0 "#PWR0137" H 900 1500 50  0001 C CNN
F 1 "Earth" H 900 1600 50  0001 C CNN
F 2 "" H 900 1750 50  0001 C CNN
F 3 "~" H 900 1750 50  0001 C CNN
	1    900  1750
	0    1    1    0   
$EndComp
Text Label 1200 1550 2    50   ~ 0
BTN_RIGHT
Text Label 1200 1450 2    50   ~ 0
BTN_MIDDLE
Text Label 1200 1650 2    50   ~ 0
BTN_LEFT
Text Label 1200 1250 2    50   ~ 0
ROW17
Text Label 1200 1350 2    50   ~ 0
ROW16
Text Label 1200 2550 2    50   ~ 0
ROW15
Text Label 1200 2650 2    50   ~ 0
ROW14
Text Label 1200 2750 2    50   ~ 0
ROW13
Text Label 1200 2850 2    50   ~ 0
ROW12
Text Label 1200 2950 2    50   ~ 0
ROW11
Text Label 1200 3050 2    50   ~ 0
ROW10
Text Label 1200 3150 2    50   ~ 0
ROW9
Text Label 1200 3250 2    50   ~ 0
ROW8
Text Label 1200 3350 2    50   ~ 0
ROW7
Text Label 1200 3450 2    50   ~ 0
ROW6
Text Label 1200 3550 2    50   ~ 0
ROW5
Text Label 1200 3650 2    50   ~ 0
ROW4
Text Label 1200 3850 2    50   ~ 0
ROW3
Text Label 1200 3950 2    50   ~ 0
ROW2
Text Label 1200 4250 2    50   ~ 0
ROW1
Text Label 1200 4550 2    50   ~ 0
ROW0
Text Label 1200 4850 2    50   ~ 0
COL0
Text Label 1200 3750 2    50   ~ 0
COL7
Text Label 1200 4050 2    50   ~ 0
COL6
Text Label 1200 4150 2    50   ~ 0
COL5
Text Label 1200 4350 2    50   ~ 0
COL4
Text Label 1200 4450 2    50   ~ 0
COL3
Text Label 1200 4650 2    50   ~ 0
COL2
Text Label 1200 4750 2    50   ~ 0
COL1
Wire Wire Line
	900  1750 1200 1750
Wire Wire Line
	900  1950 1200 1950
Wire Wire Line
	900  2450 1200 2450
NoConn ~ 1100 6950
Text Label 2900 6550 2    50   ~ 0
BTN_LEFT
Text Label 2900 6350 2    50   ~ 0
BTN_MIDDLE
Text Label 2900 6450 2    50   ~ 0
BTN_RIGHT
Text Label 1100 6450 2    50   ~ 0
BTN_LEFT
Text Label 1100 6250 2    50   ~ 0
BTN_MIDDLE
Text Label 1100 6350 2    50   ~ 0
BTN_RIGHT
NoConn ~ 10700 1100
$Comp
L power:+3V3 #PWR0138
U 1 1
P 2900 6850
F 0 "#PWR0138" H 2900 6700 50  0001 C CNN
F 1 "+3V3" V 2915 6978 50  0000 L CNN
F 2 "" H 2900 6850 50  0001 C CNN
F 3 "" H 2900 6850 50  0001 C CNN
	1    2900 6850
	0    -1   -1   0   
$EndComp
$Comp
L power:+3V3 #PWR0139
U 1 1
P 1100 5950
F 0 "#PWR0139" H 1100 5800 50  0001 C CNN
F 1 "+3V3" V 1115 6078 50  0000 L CNN
F 2 "" H 1100 5950 50  0001 C CNN
F 3 "" H 1100 5950 50  0001 C CNN
	1    1100 5950
	0    -1   -1   0   
$EndComp
$Comp
L power:+3V3 #PWR0140
U 1 1
P 1100 6750
F 0 "#PWR0140" H 1100 6600 50  0001 C CNN
F 1 "+3V3" V 1115 6878 50  0000 L CNN
F 2 "" H 1100 6750 50  0001 C CNN
F 3 "" H 1100 6750 50  0001 C CNN
	1    1100 6750
	0    -1   -1   0   
$EndComp
$Comp
L power:Earth #PWR0141
U 1 1
P 1100 7050
F 0 "#PWR0141" H 1100 6800 50  0001 C CNN
F 1 "Earth" H 1100 6900 50  0001 C CNN
F 2 "" H 1100 7050 50  0001 C CNN
F 3 "~" H 1100 7050 50  0001 C CNN
	1    1100 7050
	0    1    1    0   
$EndComp
$Comp
L power:Earth #PWR0142
U 1 1
P 850 6550
F 0 "#PWR0142" H 850 6300 50  0001 C CNN
F 1 "Earth" H 850 6400 50  0001 C CNN
F 2 "" H 850 6550 50  0001 C CNN
F 3 "~" H 850 6550 50  0001 C CNN
	1    850  6550
	0    1    1    0   
$EndComp
Wire Wire Line
	850  6550 1100 6550
Wire Wire Line
	850  6650 1100 6650
$Comp
L power:Earth #PWR0143
U 1 1
P 2900 6750
F 0 "#PWR0143" H 2900 6500 50  0001 C CNN
F 1 "Earth" H 2900 6600 50  0001 C CNN
F 2 "" H 2900 6750 50  0001 C CNN
F 3 "~" H 2900 6750 50  0001 C CNN
	1    2900 6750
	0    1    1    0   
$EndComp
$Comp
L power:Earth #PWR0144
U 1 1
P 10550 3900
F 0 "#PWR0144" H 10550 3650 50  0001 C CNN
F 1 "Earth" H 10550 3750 50  0001 C CNN
F 2 "" H 10550 3900 50  0001 C CNN
F 3 "~" H 10550 3900 50  0001 C CNN
	1    10550 3900
	0    -1   -1   0   
$EndComp
Wire Wire Line
	10550 4200 10950 4200
Wire Wire Line
	10550 4300 10950 4300
$Comp
L Connector:Conn_01x04_Male J1
U 1 1
P 8000 2300
F 0 "J1" H 7973 2182 50  0000 R CNN
F 1 "USB_EXT" H 8000 2350 50  0000 R CNN
F 2 "Connector_PinHeader_2.54mm:PinHeader_1x04_P2.54mm_Vertical" H 8000 2300 50  0001 C CNN
F 3 "~" H 8000 2300 50  0001 C CNN
	1    8000 2300
	1    0    0    1   
$EndComp
$Comp
L power:Earth #PWR0145
U 1 1
P 8200 2400
F 0 "#PWR0145" H 8200 2150 50  0001 C CNN
F 1 "Earth" H 8200 2250 50  0001 C CNN
F 2 "" H 8200 2400 50  0001 C CNN
F 3 "~" H 8200 2400 50  0001 C CNN
	1    8200 2400
	1    0    0    -1  
$EndComp
Text Label 8200 2300 0    50   ~ 0
USB_D+
Text Label 8200 2200 0    50   ~ 0
USB_D-
$Comp
L power:+5V #PWR0146
U 1 1
P 8200 2100
F 0 "#PWR0146" H 8200 1950 50  0001 C CNN
F 1 "+5V" H 8215 2273 50  0000 C CNN
F 2 "" H 8200 2100 50  0001 C CNN
F 3 "" H 8200 2100 50  0001 C CNN
	1    8200 2100
	1    0    0    -1  
$EndComp
Wire Wire Line
	8550 4100 8200 4100
Connection ~ 8200 4100
$Comp
L Device:R_Small R2
U 1 1
P 7600 6000
F 0 "R2" V 7600 6000 50  0000 C CNN
F 1 "1.2k" V 7600 6000 50  0001 C CNN
F 2 "Resistor_SMD:R_0603_1608Metric" H 7600 6000 50  0001 C CNN
F 3 "~" H 7600 6000 50  0001 C CNN
	1    7600 6000
	0    1    1    0   
$EndComp
$Comp
L Device:R_Small R5
U 1 1
P 7600 5900
F 0 "R5" V 7600 5900 50  0000 C CNN
F 1 "1.2k" V 7600 5900 50  0001 C CNN
F 2 "Resistor_SMD:R_0603_1608Metric" H 7600 5900 50  0001 C CNN
F 3 "~" H 7600 5900 50  0001 C CNN
	1    7600 5900
	0    1    1    0   
$EndComp
Wire Wire Line
	7250 6100 7500 6100
Wire Wire Line
	7250 6200 7500 6200
Wire Wire Line
	7250 6300 7500 6300
Wire Wire Line
	7250 6000 7500 6000
Wire Wire Line
	7700 6000 7800 6000
Wire Wire Line
	7700 5900 7800 5900
Wire Wire Line
	7250 5000 7500 5000
Wire Wire Line
	7250 5100 7500 5100
Wire Wire Line
	7250 5300 7500 5300
Wire Wire Line
	7250 5400 7500 5400
Wire Wire Line
	7250 2950 7500 2950
Wire Wire Line
	7250 3050 7500 3050
Wire Wire Line
	7250 3150 7500 3150
Wire Wire Line
	7250 3250 7500 3250
Wire Wire Line
	7250 3350 7500 3350
Wire Wire Line
	7250 3450 7500 3450
Wire Wire Line
	7250 3550 7500 3550
Wire Wire Line
	7250 3650 7500 3650
Wire Wire Line
	7250 3750 7500 3750
Wire Wire Line
	7250 3850 7500 3850
Wire Wire Line
	7250 3950 7500 3950
Wire Wire Line
	7250 4050 7500 4050
Wire Wire Line
	7250 4150 7500 4150
Wire Wire Line
	7250 4250 7500 4250
Wire Wire Line
	7250 4350 7500 4350
Wire Wire Line
	7250 4500 7500 4500
Wire Wire Line
	7250 4600 7500 4600
Wire Wire Line
	7250 4700 7500 4700
Wire Wire Line
	7250 4800 7500 4800
Wire Wire Line
	7250 4900 7500 4900
$Comp
L Device:R_Small R6
U 1 1
P 7900 5200
F 0 "R6" V 7900 5200 50  0000 C CNN
F 1 "1.2k" V 7900 5200 50  0001 C CNN
F 2 "Resistor_SMD:R_0603_1608Metric" H 7900 5200 50  0001 C CNN
F 3 "~" H 7900 5200 50  0001 C CNN
	1    7900 5200
	0    1    1    0   
$EndComp
Wire Wire Line
	7250 5200 7800 5200
$Comp
L power:+3V3 #PWR0147
U 1 1
P 8000 5200
F 0 "#PWR0147" H 8000 5050 50  0001 C CNN
F 1 "+3V3" V 7900 5150 50  0000 L CNN
F 2 "" H 8000 5200 50  0001 C CNN
F 3 "" H 8000 5200 50  0001 C CNN
	1    8000 5200
	0    1    1    0   
$EndComp
$Comp
L Device:R_Small R7
U 1 1
P 7600 5500
F 0 "R7" V 7600 5500 50  0000 C CNN
F 1 "100" V 7650 5500 50  0001 C CNN
F 2 "Resistor_SMD:R_0603_1608Metric" H 7600 5500 50  0001 C CNN
F 3 "~" H 7600 5500 50  0001 C CNN
	1    7600 5500
	0    1    1    0   
$EndComp
Wire Wire Line
	7250 5500 7500 5500
$Comp
L power:Earth #PWR0148
U 1 1
P 8150 3200
F 0 "#PWR0148" H 8150 2950 50  0001 C CNN
F 1 "Earth" H 8150 3050 50  0001 C CNN
F 2 "" H 8150 3200 50  0001 C CNN
F 3 "~" H 8150 3200 50  0001 C CNN
	1    8150 3200
	0    -1   -1   0   
$EndComp
Text Label 7300 5800 0    50   ~ 0
TX0
Text Label 7300 5900 0    50   ~ 0
RX0
Wire Wire Line
	7250 5600 7500 5600
Wire Wire Line
	7250 5700 7500 5700
Wire Wire Line
	7250 5800 7500 5800
Wire Wire Line
	7250 5900 7500 5900
Text Label 7800 5900 0    50   ~ 0
LED_NUM
Text Label 7800 6000 0    50   ~ 0
LED_CAP
Text Label 7800 5800 0    50   ~ 0
LED_FN
$Comp
L mylib:TP4056 U7
U 1 1
P 8950 1200
F 0 "U7" H 8950 1665 50  0000 C CNN
F 1 "TP4056" H 8950 1574 50  0000 C CNN
F 2 "Package_SO:SOP-8_3.9x4.9mm_P1.27mm" H 8950 1200 50  0001 C CNN
F 3 "" H 8950 1200 50  0001 C CNN
	1    8950 1200
	1    0    0    -1  
$EndComp
$Comp
L mylib:Keyboard-36p U9
U 1 1
P 2850 4100
F 0 "U9" H 2325 1085 50  0000 C CNN
F 1 "Keyboard-36p" H 2325 1176 50  0000 C CNN
F 2 "mylib:Keyboard-36" H 2950 4100 50  0001 C CNN
F 3 "" H 2950 4100 50  0001 C CNN
	1    2850 4100
	-1   0    0    1   
$EndComp
$Comp
L power:+3V3 #PWR03
U 1 1
P 2600 2450
F 0 "#PWR03" H 2600 2300 50  0001 C CNN
F 1 "+3V3" V 2700 2500 50  0000 L CNN
F 2 "" H 2600 2450 50  0001 C CNN
F 3 "" H 2600 2450 50  0001 C CNN
	1    2600 2450
	0    -1   -1   0   
$EndComp
Text Label 2900 2050 2    50   ~ 0
BTN_FN
Text Label 2900 2250 2    50   ~ 0
LED_F1
Text Label 2900 2350 2    50   ~ 0
LED_FN
Text Label 2900 1850 2    50   ~ 0
LED_CAP
$Comp
L power:Earth #PWR02
U 1 1
P 2600 1950
F 0 "#PWR02" H 2600 1700 50  0001 C CNN
F 1 "Earth" H 2600 1800 50  0001 C CNN
F 2 "" H 2600 1950 50  0001 C CNN
F 3 "~" H 2600 1950 50  0001 C CNN
	1    2600 1950
	0    1    1    0   
$EndComp
$Comp
L power:Earth #PWR01
U 1 1
P 2600 1750
F 0 "#PWR01" H 2600 1500 50  0001 C CNN
F 1 "Earth" H 2600 1600 50  0001 C CNN
F 2 "" H 2600 1750 50  0001 C CNN
F 3 "~" H 2600 1750 50  0001 C CNN
	1    2600 1750
	0    1    1    0   
$EndComp
Text Label 2900 1550 2    50   ~ 0
BTN_RIGHT
Text Label 2900 1450 2    50   ~ 0
BTN_MIDDLE
Text Label 2900 1650 2    50   ~ 0
BTN_LEFT
Text Label 2900 2550 2    50   ~ 0
ROW15
Text Label 2900 2650 2    50   ~ 0
ROW14
Text Label 2900 2750 2    50   ~ 0
ROW13
Text Label 2900 2850 2    50   ~ 0
ROW12
Text Label 2900 2950 2    50   ~ 0
ROW11
Text Label 2900 3050 2    50   ~ 0
ROW10
Text Label 2900 3150 2    50   ~ 0
ROW9
Text Label 2900 3250 2    50   ~ 0
ROW8
Text Label 2900 3350 2    50   ~ 0
ROW7
Text Label 2900 3450 2    50   ~ 0
ROW6
Text Label 2900 3550 2    50   ~ 0
ROW5
Text Label 2900 3650 2    50   ~ 0
ROW4
Text Label 2900 3850 2    50   ~ 0
ROW3
Text Label 2900 3950 2    50   ~ 0
ROW2
Text Label 2900 4250 2    50   ~ 0
ROW1
Text Label 2900 4550 2    50   ~ 0
ROW0
Text Label 2900 4850 2    50   ~ 0
COL0
Text Label 2900 3750 2    50   ~ 0
COL7
Text Label 2900 4050 2    50   ~ 0
COL6
Text Label 2900 4150 2    50   ~ 0
COL5
Text Label 2900 4350 2    50   ~ 0
COL4
Text Label 2900 4450 2    50   ~ 0
COL3
Text Label 2900 4650 2    50   ~ 0
COL2
Text Label 2900 4750 2    50   ~ 0
COL1
Wire Wire Line
	2600 1750 2900 1750
Wire Wire Line
	2600 1950 2900 1950
Wire Wire Line
	2600 2450 2900 2450
NoConn ~ 2900 1350
Text Notes 1300 5150 0    50   ~ 0
Thinkpad E580
Text Notes 3000 5150 0    50   ~ 0
Thinkpad T470
Text Notes 4600 5100 0    50   ~ 0
Thinkpad E430/E530
Text Notes 1250 7350 0    50   ~ 0
Thinkpad E580/T470
Text Notes 2950 7300 0    50   ~ 0
Thinkpad E430/E530
Text Notes 2750 900  0    200  Italic 40
Keyboard Connector
Text Notes 8650 3450 0    200  Italic 40
ESP32-S3-\nWROOM-1
Text Notes 2150 5650 0    200  Italic 40
Trackpoint
Text Notes 4350 5650 0    200  Italic 40
Column Select
Wire Notes Line
	6950 6550 6950 2750
Wire Notes Line
	6950 2750 11200 2750
Wire Notes Line
	11200 2750 11200 6550
Wire Notes Line
	11200 6550 6950 6550
Wire Notes Line
	500  5300 4150 5300
Wire Notes Line
	4150 5300 4150 7800
Wire Notes Line
	4150 7800 500  7800
Wire Notes Line
	500  7800 500  5300
Wire Notes Line
	4200 5300 6900 5300
Wire Notes Line
	6900 5300 6900 7800
Wire Notes Line
	6900 7800 4200 7800
Wire Notes Line
	4200 7800 4200 5300
Wire Notes Line
	500  5250 6100 5250
Wire Notes Line
	6100 5250 6100 500 
Wire Notes Line
	6100 500  500  500 
Wire Notes Line
	500  500  500  5250
Text Notes 7750 7500 0    79   Italic 16
ESP32-S3 USB/BLE Keyboard Driver
Wire Wire Line
	5200 7000 5200 7100
Connection ~ 5200 7100
$Comp
L Device:Crystal_Small Y1
U 1 1
P 8300 4650
F 0 "Y1" V 8300 4800 50  0000 C CNN
F 1 "32k" V 8300 4650 50  0000 C CNN
F 2 "Crystal:Crystal_SMD_MicroCrystal_CC7V-T1A-2Pin_3.2x1.5mm" H 8300 4650 50  0001 C CNN
F 3 "~" H 8300 4650 50  0001 C CNN
	1    8300 4650
	0    1    1    0   
$EndComp
Wire Wire Line
	8300 4550 8400 4550
Wire Wire Line
	8400 4550 8400 4600
Wire Wire Line
	8400 4600 8550 4600
Wire Wire Line
	8300 4750 8400 4750
Wire Wire Line
	8400 4750 8400 4700
Wire Wire Line
	8400 4700 8550 4700
$Comp
L Device:C_Small C6
U 1 1
P 8200 4550
F 0 "C6" V 8150 4500 50  0000 R CNN
F 1 "12.5p" V 8150 4800 50  0000 R CNN
F 2 "Capacitor_SMD:C_0603_1608Metric" H 8200 4550 50  0001 C CNN
F 3 "~" H 8200 4550 50  0001 C CNN
	1    8200 4550
	0    -1   1    0   
$EndComp
Connection ~ 8300 4550
$Comp
L Device:C_Small C7
U 1 1
P 8200 4750
F 0 "C7" V 8300 4750 50  0000 R CNN
F 1 "12.5p" V 8250 5000 50  0000 R CNN
F 2 "Capacitor_SMD:C_0603_1608Metric" H 8200 4750 50  0001 C CNN
F 3 "~" H 8200 4750 50  0001 C CNN
	1    8200 4750
	0    -1   1    0   
$EndComp
Connection ~ 8300 4750
$Comp
L power:Earth #PWR04
U 1 1
P 8100 4650
F 0 "#PWR04" H 8100 4400 50  0001 C CNN
F 1 "Earth" H 8100 4500 50  0001 C CNN
F 2 "" H 8100 4650 50  0001 C CNN
F 3 "~" H 8100 4650 50  0001 C CNN
	1    8100 4650
	0    1    1    0   
$EndComp
Wire Wire Line
	8100 4550 8100 4650
Connection ~ 8100 4650
Wire Wire Line
	8100 4650 8100 4750
Wire Wire Line
	7700 5800 7800 5800
$Comp
L Device:R_Small R4
U 1 1
P 7600 5800
F 0 "R4" V 7600 5800 50  0000 C CNN
F 1 "1.2k" V 7600 5800 50  0001 C CNN
F 2 "Resistor_SMD:R_0603_1608Metric" H 7600 5800 50  0001 C CNN
F 3 "~" H 7600 5800 50  0001 C CNN
	1    7600 5800
	0    1    1    0   
$EndComp
Text Label 7500 3650 0    50   ~ 0
ROW16
Wire Wire Line
	7950 3100 7900 3100
Wire Wire Line
	7900 3200 7950 3200
$Comp
L Device:R_Small R13
U 1 1
P 8050 3200
F 0 "R13" V 8050 3200 50  0000 C CNN
F 1 "15k" V 8100 3300 50  0000 C CNN
F 2 "Resistor_SMD:R_0603_1608Metric" H 8050 3200 50  0001 C CNN
F 3 "~" H 8050 3200 50  0001 C CNN
	1    8050 3200
	0    1    1    0   
$EndComp
$Comp
L Device:R_Small R12
U 1 1
P 8050 3100
F 0 "R12" V 8050 3100 50  0000 C CNN
F 1 "10k" V 8000 3200 50  0000 C CNN
F 2 "Resistor_SMD:R_0603_1608Metric" H 8050 3100 50  0001 C CNN
F 3 "~" H 8050 3100 50  0001 C CNN
	1    8050 3100
	0    1    1    0   
$EndComp
$Comp
L power:+5V #PWR05
U 1 1
P 8150 3100
F 0 "#PWR05" H 8150 2950 50  0001 C CNN
F 1 "+5V" V 8165 3228 50  0000 L CNN
F 2 "" H 8150 3100 50  0001 C CNN
F 3 "" H 8150 3100 50  0001 C CNN
	1    8150 3100
	0    1    1    0   
$EndComp
$Comp
L Device:R_Small R1
U 1 1
P 7600 3050
F 0 "R1" V 7600 3050 50  0000 C CNN
F 1 "1.2k" V 7600 3050 50  0001 C CNN
F 2 "Resistor_SMD:R_0603_1608Metric" H 7600 3050 50  0001 C CNN
F 3 "~" H 7600 3050 50  0001 C CNN
	1    7600 3050
	0    1    1    0   
$EndComp
Text Label 7800 3050 0    50   ~ 0
LED_F1
Wire Wire Line
	7700 3050 7800 3050
Text Notes 10100 850  0    200  Italic 40
Power
Wire Wire Line
	10300 1000 10300 1200
$Comp
L Device:R_Small R3
U 1 1
P 7600 3150
F 0 "R3" V 7600 3150 50  0000 C CNN
F 1 "1.2k" V 7600 3150 50  0001 C CNN
F 2 "Resistor_SMD:R_0603_1608Metric" H 7600 3150 50  0001 C CNN
F 3 "~" H 7600 3150 50  0001 C CNN
	1    7600 3150
	0    1    1    0   
$EndComp
Wire Wire Line
	7700 5500 7800 5500
Wire Wire Line
	7900 3100 7900 3150
Wire Wire Line
	7700 3150 7900 3150
Connection ~ 7900 3150
Wire Wire Line
	7900 3150 7900 3200
NoConn ~ 2900 2150
NoConn ~ 1200 2150
$Comp
L Device:C_Small C9
U 1 1
P 8050 3350
F 0 "C9" H 7950 3300 50  0000 R CNN
F 1 "1u" H 7959 3395 50  0000 R CNN
F 2 "Capacitor_SMD:C_0603_1608Metric" H 8050 3350 50  0001 C CNN
F 3 "~" H 8050 3350 50  0001 C CNN
	1    8050 3350
	0    1    -1   0   
$EndComp
Connection ~ 7900 3200
Wire Wire Line
	7900 3350 7950 3350
Wire Wire Line
	7900 3200 7900 3350
$Comp
L power:Earth #PWR06
U 1 1
P 8150 3350
F 0 "#PWR06" H 8150 3100 50  0001 C CNN
F 1 "Earth" H 8150 3200 50  0001 C CNN
F 2 "" H 8150 3350 50  0001 C CNN
F 3 "~" H 8150 3350 50  0001 C CNN
	1    8150 3350
	0    -1   -1   0   
$EndComp
Text Label 7650 1800 0    50   ~ 0
USB_D+
Text Label 7650 1600 0    50   ~ 0
USB_D-
NoConn ~ 7650 2100
NoConn ~ 7650 2200
$EndSCHEMATC
